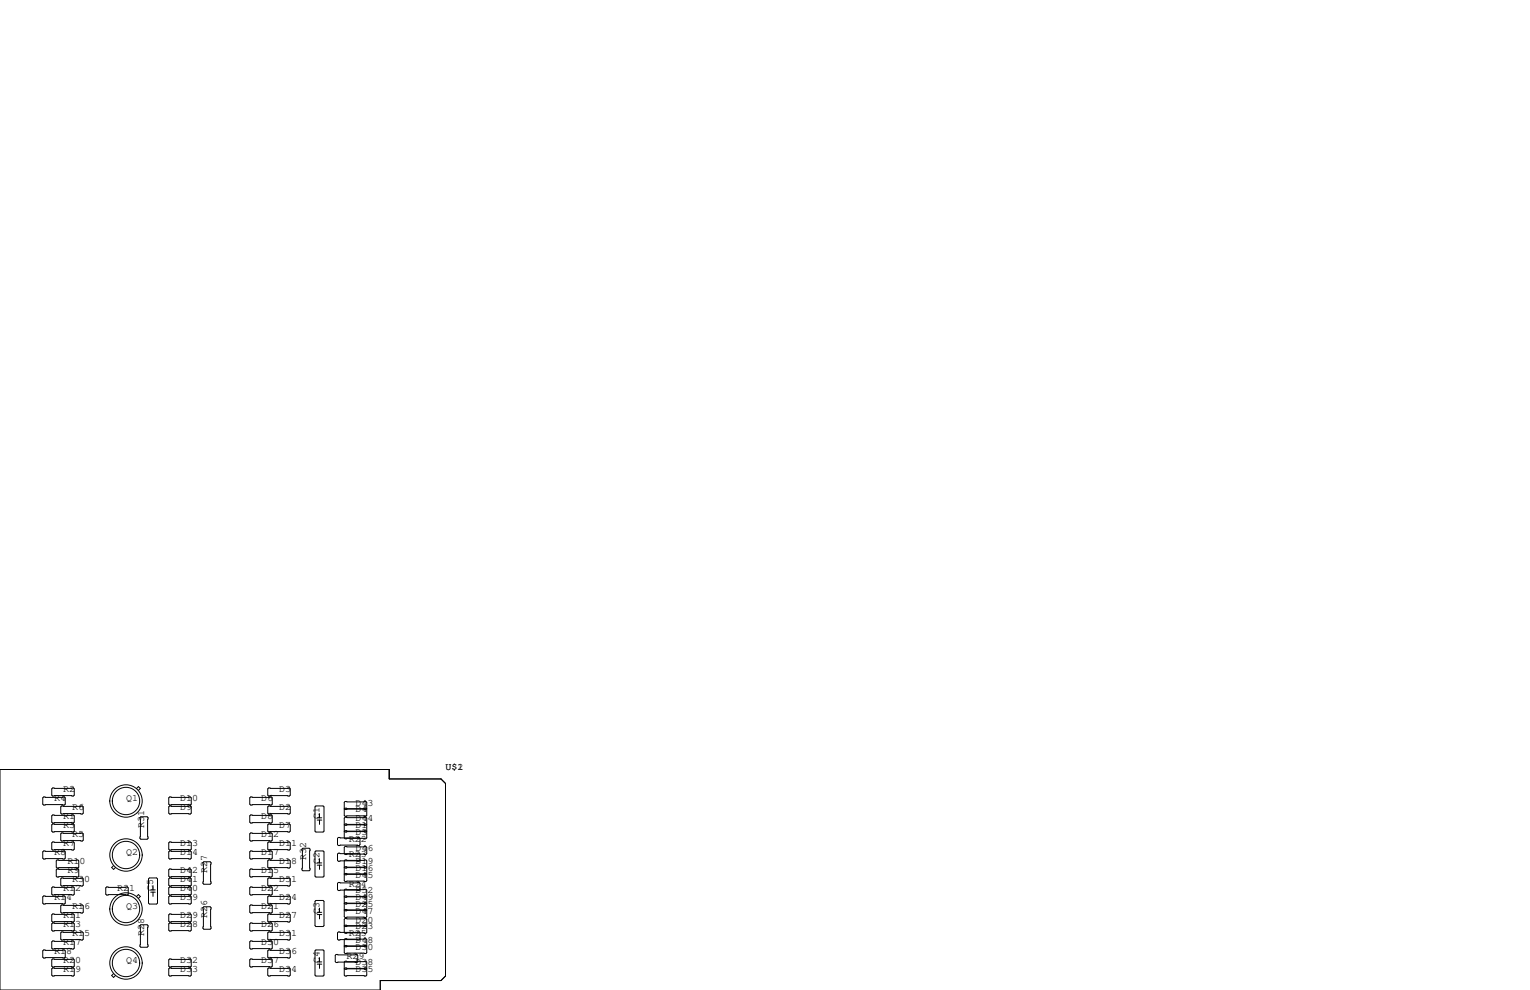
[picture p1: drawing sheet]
<svg xmlns="http://www.w3.org/2000/svg" width="432mm" height="279mm" viewBox="0 0 432 279" stroke-linecap="round" stroke-linejoin="round" font-family="sans-serif">
<g fill="none" stroke="#000" stroke-width=".28">
<path d="M0 217.2h109.9v2.6h14.6l1.2 1.3v54.4l-1.2 1.2h-17.2v2.7h-107.3zM12.3 224.9h5.9l.2 .3v1.7l-.2 .3h-5.9l-.2-.3v-1.7zM14.9 232.5h5.8l.3 .3v1.8l-.3 .2h-5.8l-.3-.2v-1.8zM14.9 222.4h5.8l.3 .2v1.8l-.3 .3h-5.8l-.3-.3v-1.8zM14.9 237.6h5.8l.3 .3v1.7l-.3 .3h-5.8l-.3-.3v-1.7zM14.9 230h5.8l.3 .3v1.7l-.3 .3h-5.8l-.3-.3v-1.7zM17.4 235.1h5.8l.3 .2v1.8l-.3 .3h-5.8l-.3-.3v-1.8zM17.4 227.5h5.8l.3 .2v1.8l-.3 .2h-5.8l-.3-.2v-1.8zM38.5 222.5l.6-.5 .5 .5-.5 .6M39.5 230.8l.3-.3h1.7l.3 .3v5.8l-.3 .3h-1.7l-.3-.3zM47.9 224.9h5.8l.3 .3v1.7l-.3 .3h-5.8l-.3-.3v-1.7zM47.9 227.5h5.8l.3 .2v1.8l-.3 .2h-5.8l-.3-.2v-1.8z"/>
<path d="M47.9 237.6h5.8l.3 .3v1.7l-.3 .3h-5.8l-.3-.3v-1.7zM70.7 224.9h5.9l.2 .3v1.7l-.2 .3h-5.9l-.2-.3v-1.7zM70.7 230h5.9l.2 .3v1.7l-.2 .3h-5.9l-.2-.3v-1.7zM70.7 235.1h5.9l.2 .2v1.8l-.2 .3h-5.9l-.2-.3v-1.8zM75.8 222.4h5.9l.2 .2v1.8l-.2 .3h-5.9l-.2-.3v-1.8zM75.8 232.5h5.9l.2 .3v1.8l-.2 .2h-5.9l-.2-.2v-1.8zM75.8 227.5h5.9l.2 .2v1.8l-.2 .2h-5.9l-.2-.2v-1.8zM75.8 237.6h5.9l.2 .3v1.7l-.2 .3h-5.9l-.2-.3v-1.7zM85.2 239.6l.3-.2h1.7l.3 .2v5.9l-.3 .2h-1.7l-.3-.2zM89.2 227.5h2l.2 .2v6.9l-.2 .2h-2l-.3-.2v-6.9zM89.5 230.8h1.3M89.5 231.4h1.3"/>
<path d="M90.2 229.6v1.2M90.2 231.4v1.3M95.5 236.3h5.8l.3 .3v1.8l-.3 .2h-5.8l-.2-.2v-1.8zM97.4 232.5h5.9l.2 .3v1.8l-.2 .2h-5.9l-.2-.2v-1.8zM97.4 226.2h5.9l.2 .2v1.8l-.2 .3h-5.9l-.2-.3v-1.8zM97.4 228.1h5.9l.2 .2v1.8l-.2 .3h-5.9l-.2-.3v-1.8zM97.4 230.6h5.9l.2 .3v1.8l-.2 .2h-5.9l-.2-.2v-1.8zM97.4 234.4h5.9l.2 .3v1.8l-.2 .2h-5.9l-.2-.2v-1.8zM97.4 238.9h5.9l.2 .2v1.8l-.2 .3h-5.9l-.2-.3v-1.8zM12.3 252.9h5.9l.2 .2v1.8l-.2 .2h-5.9l-.2-.2v-1.8zM12.3 240.2h5.9l.2 .2v1.8l-.2 .2h-5.9l-.2-.2v-1.8zM14.9 250.3h5.8l.3 .3v1.7l-.3 .3h-5.8l-.3-.3v-1.7z"/>
<path d="M14.9 257.9h5.8l.3 .3v1.8l-.3 .2h-5.8l-.3-.2v-1.8zM16.1 245.2h5.9l.2 .3v1.8l-.2 .2h-5.9l-.2-.2v-1.8zM16.1 242.7h5.9l.2 .3v1.7l-.2 .3h-5.9l-.2-.3v-1.7zM17.4 247.8h5.8l.3 .2v1.8l-.3 .3h-5.8l-.3-.3v-1.8zM17.4 255.4h5.8l.3 .3v1.7l-.3 .3h-5.8l-.3-.3v-1.7zM30.1 250.3h5.8l.3 .3v1.7l-.3 .3h-5.8l-.3-.3v-1.7zM32.1 244.3l-.6 .5 .6 .6 .5-.6M38.5 253l.6-.5 .5 .5-.5 .5M41.9 248l.3-.2h2l.3 .2v6.9l-.3 .2h-2l-.3-.2zM42.5 251.2h1.3M42.5 251.8h1.3M43.2 249.9v1.3"/>
<path d="M43.2 251.8v1.2M47.6 245.5l.3-.3h5.8l.3 .3v1.8l-.3 .2h-5.8l-.3-.2zM47.6 248l.3-.2h5.8l.3 .2v1.8l-.3 .3h-5.8l-.3-.3zM47.6 250.6l.3-.3h5.8l.3 .3v1.7l-.3 .3h-5.8l-.3-.3zM47.6 253.1l.3-.2h5.8l.3 .2v1.8l-.3 .2h-5.8l-.3-.2zM47.6 258.2l.3-.3h5.8l.3 .3v1.8l-.3 .2h-5.8l-.3-.2zM47.9 240.2h5.8l.3 .2v1.8l-.3 .2h-5.8l-.3-.2v-1.8zM57.3 256.2l.2-.3h1.8l.3 .3v5.8l-.3 .3h-1.8l-.2-.3zM57.3 243.5l.2-.3h1.8l.3 .3v5.8l-.3 .3h-1.8l-.2-.3zM70.5 245.5l.2-.3h5.9l.2 .3v1.8l-.2 .2h-5.9l-.2-.2zM70.5 250.6l.2-.3h5.9l.2 .3v1.7l-.2 .3h-5.9l-.2-.3zM70.5 255.7l.2-.3h5.9l.2 .3v1.7l-.2 .3h-5.9l-.2-.3z"/>
<path d="M70.7 240.2h5.9l.2 .2v1.8l-.2 .2h-5.9l-.2-.2v-1.8zM75.6 248l.2-.2h5.9l.2 .2v1.8l-.2 .3h-5.9l-.2-.3zM75.6 253.1l.2-.2h5.9l.2 .2v1.8l-.2 .2h-5.9l-.2-.2zM75.6 258.2l.2-.3h5.9l.2 .3v1.8l-.2 .2h-5.9l-.2-.2zM75.8 242.7h5.9l.2 .3v1.7l-.2 .3h-5.9l-.2-.3v-1.7zM88.9 254.4l.3-.3h2l.2 .3v6.8l-.2 .3h-2l-.3-.3zM89.2 240.2h2l.2 .2v6.9l-.2 .2h-2l-.3-.2v-6.9zM89.5 243.5h1.3M89.5 244.2h1.3M89.5 258.1h1.3M89.5 257.5h1.3M90.2 242.3v1.2"/>
<path d="M90.2 244.2v1.2M90.2 256.3v1.2M90.2 258.1v1.2M95.3 249.3l.2-.3h5.8l.3 .3v1.8l-.3 .2h-5.8l-.2-.2zM95.5 240.8h5.8l.3 .2v1.8l-.3 .3h-5.8l-.2-.3v-1.8zM97.2 253.1l.2-.2h5.9l.2 .2v1.8l-.2 .2h-5.9l-.2-.2zM97.2 256.9l.2-.2h5.9l.2 .2v1.8l-.2 .3h-5.9l-.2-.3zM97.2 244.9l.2-.3h5.9l.2 .3v1.7l-.2 .3h-5.9l-.2-.3zM97.2 246.8l.2-.3h5.9l.2 .3v1.7l-.2 .3h-5.9l-.2-.3zM97.2 251.2l.2-.2h5.9l.2 .2v1.8l-.2 .2h-5.9l-.2-.2zM97.2 255l.2-.2h5.9l.2 .2v1.8l-.2 .2h-5.9l-.2-.2zM97.2 259.5l.2-.3h5.9l.2 .3v1.7l-.2 .3h-5.9l-.2-.3z"/>
<path d="M97.4 242.7h5.9l.2 .3v1.7l-.2 .3h-5.9l-.2-.3v-1.7zM12.1 268.4l.2-.3h5.9l.2 .3v1.7l-.2 .3h-5.9l-.2-.3zM14.6 265.8l.3-.2h5.8l.3 .2v1.8l-.3 .2h-5.8l-.3-.2zM14.6 270.9l.3-.3h5.8l.3 .3v1.8l-.3 .2h-5.8l-.3-.2zM14.6 273.4l.3-.2h5.8l.3 .2v1.8l-.3 .3h-5.8l-.3-.3zM14.9 260.5h5.8l.3 .2v1.8l-.3 .3h-5.8l-.3-.3v-1.8zM17.1 263.3l.3-.3h5.8l.3 .3v1.7l-.3 .3h-5.8l-.3-.3zM32.1 274.8l-.6 .5 .6 .5 .5-.5M39.5 261.2l.3-.2h1.7l.3 .2v5.9l-.3 .2h-1.7l-.3-.2zM47.6 260.7l.3-.2h5.8l.3 .2v1.8l-.3 .3h-5.8l-.3-.3zM47.6 270.9l.3-.3h5.8l.3 .3v1.8l-.3 .2h-5.8l-.3-.2zM47.6 273.4l.3-.2h5.8l.3 .2v1.8l-.3 .3h-5.8l-.3-.3z"/>
<path d="M70.5 270.9l.2-.3h5.9l.2 .3v1.8l-.2 .2h-5.9l-.2-.2zM70.5 260.7l.2-.2h5.9l.2 .2v1.8l-.2 .3h-5.9l-.2-.3zM70.5 265.8l.2-.2h5.9l.2 .2v1.8l-.2 .2h-5.9l-.2-.2zM75.6 273.4l.2-.2h5.9l.2 .2v1.8l-.2 .3h-5.9l-.2-.3zM75.6 263.3l.2-.3h5.9l.2 .3v1.7l-.2 .3h-5.9l-.2-.3zM75.6 268.4l.2-.3h5.9l.2 .3v1.7l-.2 .3h-5.9l-.2-.3zM88.9 268.4l.3-.3h2l.2 .3v6.8l-.2 .3h-2l-.3-.3zM89.5 271.5h1.3M89.5 272.1h1.3M90.2 270.3v1.2M90.2 272.1v1.2M94.6 269.6l.3-.2h5.8l.3 .2v1.8l-.3 .3h-5.8l-.3-.3z"/>
<path d="M95.3 263.3l.2-.3h5.8l.3 .3v1.7l-.3 .3h-5.8l-.2-.3zM97.2 261.4l.2-.3h5.9l.2 .3v1.7l-.2 .3h-5.9l-.2-.3zM97.2 265.2l.2-.3h5.9l.2 .3v1.8l-.2 .2h-5.9l-.2-.2zM97.2 267.1l.2-.3h5.9l.2 .3v1.8l-.2 .2h-5.9l-.2-.2zM97.2 271.5l.2-.2h5.9l.2 .2v1.8l-.2 .3h-5.9l-.2-.3zM97.2 273.4l.2-.2h5.9l.2 .2v1.8l-.2 .3h-5.9l-.2-.3z"/>
<circle cx="35.6" cy="226.1" r="4.6"/>
<circle cx="35.6" cy="226.1" r="3.9"/>
<circle cx="35.6" cy="241.3" r="4.6"/>
<circle cx="35.6" cy="241.3" r="3.9"/>
<circle cx="35.6" cy="256.5" r="4.6"/>
<circle cx="35.6" cy="256.5" r="3.9"/>
<circle cx="35.6" cy="271.8" r="4.6"/>
<circle cx="35.6" cy="271.8" r="3.9"/>
</g>
<g font-size="2.8">
<text x="125.7" y="217.2">U$1</text>
<text x="129.1" y="217.2">2</text>
<text x="15.2" y="226.1">R4</text>
<text x="17.8" y="223.5">R2</text>
<text x="35.6" y="226.1">Q1</text>
<text x="50.8" y="226.1">D10</text>
<text x="73.7" y="226.1">D6</text>
<text x="78.7" y="223.5">D3</text>
<text x="100.3" y="227.3">D43</text>
<text x="17.8" y="231.1">R1</text>
<text x="17.8" y="233.7">R3</text>
<text x="20.3" y="228.6">R6</text>
<text x="40.6" y="233.7" transform="rotate(-90 40.6 233.7)">R31</text>
<text x="50.8" y="228.6">D9</text>
<text x="73.7" y="231.1">D8</text>
<text x="78.7" y="233.7">D7</text>
<text x="78.7" y="228.6">D2</text>
<text x="90.2" y="231.1" transform="rotate(-90 90.2 231.1)">C1</text>
<text x="100.3" y="233.7">D1</text>
<text x="100.3" y="229.2">D4</text>
<text x="100.3" y="231.8">D44</text>
<text x="17.8" y="238.8">R7</text>
<text x="20.3" y="236.2">R5</text>
<text x="50.8" y="238.8">D13</text>
<text x="73.7" y="236.2">D12</text>
<text x="78.7" y="238.8">D11</text>
<text x="98.4" y="237.5">R22</text>
<text x="100.3" y="235.6">D5</text>
<text x="15.2" y="241.3">R8</text>
<text x="19" y="243.8">R10</text>
<text x="35.6" y="241.3">Q2</text>
<text x="50.8" y="241.3">D14</text>
<text x="73.7" y="241.3">D17</text>
<text x="78.7" y="243.8">D18</text>
<text x="86.4" y="242.6" transform="rotate(-90 86.4 242.6)">R32</text>
<text x="90.2" y="243.8" transform="rotate(-90 90.2 243.8)">C2</text>
<text x="98.4" y="241.9">R23</text>
<text x="100.3" y="243.8">D19</text>
<text x="100.3" y="240">D46</text>
<text x="100.3" y="245.7">D16</text>
<text x="17.8" y="251.5">R12</text>
<text x="19" y="246.4">R9</text>
<text x="20.3" y="248.9">R30</text>
<text x="33" y="251.5">R21</text>
<text x="43.2" y="251.5" transform="rotate(-90 43.2 251.5)">C5</text>
<text x="50.8" y="246.4">D42</text>
<text x="50.8" y="248.9">D41</text>
<text x="50.8" y="251.5">D40</text>
<text x="58.4" y="246.4" transform="rotate(-90 58.4 246.4)">R27</text>
<text x="73.7" y="246.4">D15</text>
<text x="73.7" y="251.5">D22</text>
<text x="78.7" y="248.9">D51</text>
<text x="98.4" y="250.2">R24</text>
<text x="100.3" y="247.6">D45</text>
<text x="15.2" y="254">R14</text>
<text x="20.3" y="256.5">R16</text>
<text x="35.6" y="256.5">Q3</text>
<text x="50.8" y="254">D39</text>
<text x="73.7" y="256.5">D21</text>
<text x="78.7" y="254">D24</text>
<text x="90.2" y="257.8" transform="rotate(-90 90.2 257.8)">C3</text>
<text x="100.3" y="254">D49</text>
<text x="100.3" y="255.9">D25</text>
<text x="100.3" y="257.8">D47</text>
<text x="100.3" y="252.1">D52</text>
<text x="17.8" y="259.1">R11</text>
<text x="17.8" y="261.6">R13</text>
<text x="50.8" y="259.1">D29</text>
<text x="50.8" y="261.6">D28</text>
<text x="58.4" y="259.1" transform="rotate(-90 58.4 259.1)">R26</text>
<text x="73.7" y="261.6">D26</text>
<text x="78.7" y="259.1">D27</text>
<text x="100.3" y="260.3">D20</text>
<text x="100.3" y="262.3">D23</text>
<text x="15.2" y="269.2">R18</text>
<text x="17.8" y="266.7">R17</text>
<text x="20.3" y="264.2">R15</text>
<text x="40.6" y="264.2" transform="rotate(-90 40.6 264.2)">R28</text>
<text x="73.7" y="266.7">D30</text>
<text x="78.7" y="264.2">D31</text>
<text x="78.7" y="269.2">D36</text>
<text x="98.4" y="264.2">R25</text>
<text x="100.3" y="268">D50</text>
<text x="100.3" y="266.1">D48</text>
<text x="17.8" y="271.8">R20</text>
<text x="17.8" y="274.3">R19</text>
<text x="35.6" y="271.8">Q4</text>
<text x="50.8" y="274.3">D33</text>
<text x="50.8" y="271.8">D32</text>
<text x="73.7" y="271.8">D37</text>
<text x="78.7" y="274.3">D34</text>
<text x="90.2" y="271.8" transform="rotate(-90 90.2 271.8)">C4</text>
<text x="97.8" y="270.5">R29</text>
<text x="100.3" y="272.4">D38</text>
<text x="100.3" y="274.3">D35</text>
</g>
</svg>
